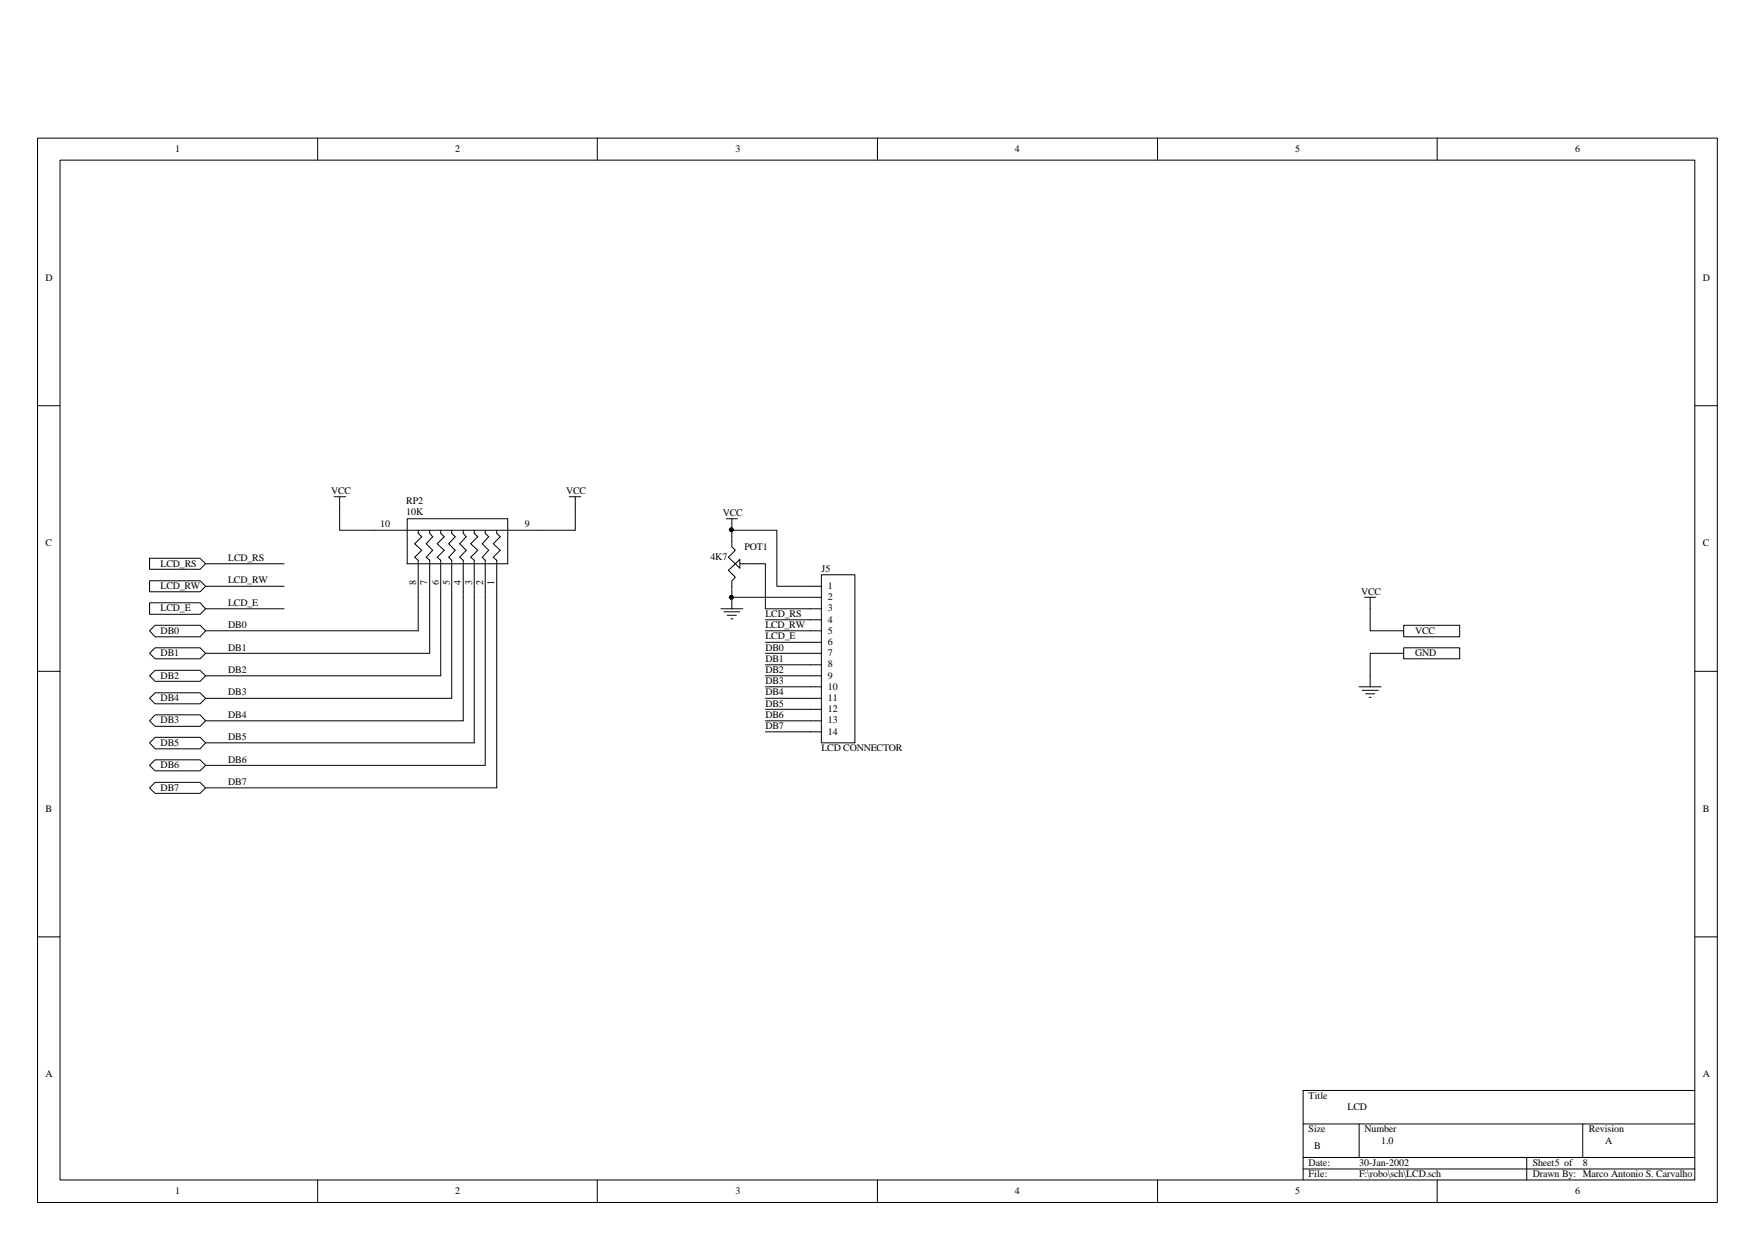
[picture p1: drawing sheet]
<svg xmlns="http://www.w3.org/2000/svg" width="297mm" height="210mm" viewBox="0 0 297 210" stroke-linecap="round" stroke-linejoin="round" font-family="sans-serif">
<g fill="none" stroke="#000" stroke-width=".17">
<path d="M6.3 23.4h284.4v180.2h-284.4zM10.2 27.1h276.7v172.6h-276.7zM53.8 23.4v3.7M101.1 23.4v3.7M148.5 23.4v3.7M195.9 23.4v3.7M243.2 23.4v3.7M6.3 68.7h3.9M286.9 68.7h3.8M6.3 113.6h3.9M286.9 113.6h3.8M6.3 158.6h3.9"/>
<path d="M286.9 158.6h3.8M53.8 199.7v3.9M101.1 199.7v3.9M148.5 199.7v3.9M195.9 199.7v3.9M220.6 190.3h66.3M220.6 195.9h66.3M220.6 197.9h66.3M230 190.3v5.6M243.2 199.7v3.9M258.4 195.9v3.8M267.9 190.3v5.6"/>
<path d="M286.9 184.6h-66.3v15.1"/>
</g>
<g fill="#fff" stroke="#000" stroke-width=".17">
<path d="M25.3 94.5h8.6l.9 .9-.9 1h-8.6z" fill-rule="evenodd"/>
<path d="M25.3 98.3h8.6l.9 .9-.9 1h-8.6z" fill-rule="evenodd"/>
<path d="M25.3 102h8.6l.9 1.1-.9 .9h-8.6z" fill-rule="evenodd"/>
<path d="M25.3 106.8l.9-1h7.7l.9 1-.9 1h-7.7z" fill-rule="evenodd"/>
<path d="M26.2 109.7h7.7l.9 .9-.9 .9h-7.7l-.9-.9z" fill-rule="evenodd"/>
<path d="M25.3 114.4l.9-.9h7.7l.9 .9-.9 .9h-7.7z" fill-rule="evenodd"/>
<path d="M25.3 118.2l.9-.9h7.7l.9 .9-.9 .9h-7.7z" fill-rule="evenodd"/>
<path d="M26.2 121h7.7l.9 1-.9 1h-7.7l-.9-1z" fill-rule="evenodd"/>
<path d="M25.3 125.7l.9-.9h7.7l.9 .9-.9 1.1h-7.7z" fill-rule="evenodd"/>
<path d="M26.2 128.6h7.7l.9 1-.9 .9h-7.7l-.9-.9z" fill-rule="evenodd"/>
<path d="M26.2 132.4h7.7l.9 1-.9 .9h-7.7l-.9-.9z" fill-rule="evenodd"/>
</g>
<g fill="#fff" stroke="#000" stroke-width=".17">
<path d="M237.6 105.8h9.5v2h-9.5z"/>
<path d="M237.6 109.7h9.5v1.8h-9.5z"/>
<path d="M139 97.3h5.7v28.4h-5.7z"/>
</g>
<g fill="none" stroke="#000" stroke-width=".17">
<path d="M123.9 89.8v2.8l.6 .5-1.2 1.2 1.2 1.1-1.2 1.1 1.2 1.2-.6 .6v2.8M124.5 95.4h3.2M137.2 99.2h1.8M129.5 104.9h9.5M129.5 106.8h9.5M129.5 108.7h9.5M129.5 110.6h9.5M129.5 112.5h9.5M129.5 114.4h9.5M129.5 116.3h9.5M129.5 118.2h9.5M137.2 101.1h1.8"/>
<path d="M137.2 103.1h1.8M129.5 120.1h9.5M129.5 122h9.5M129.5 123.9h9.5"/>
</g>
<path d="M124.5 95.4l.7-.7v1.5z" fill-rule="evenodd" fill="#fff" stroke="#000" stroke-width=".17"/>
<g fill="none" stroke="#000" stroke-width=".17">
<path d="M34.8 95.4h13.3M34.8 99.2h13.3M56.6 84.1h1.9M57.5 84.1v5.7h39.9v-5.7M68.9 87.8h17v7.6h-17zM70.8 89.8v.5l.6 .6-1.2 1.1 1.2 1.1-1.2 1.2 .6 .5v12h-36M72.7 89.8v.5l.5 .6-1.1 1.1 1.1 1.1-1.1 1.2 .6 .5v15.8h-37.9M74.6 89.8v.5l.6 .6-1.2 1.1 1.2 1.1-1.2 1.2 .6 .5v19.6h-39.8M76.5 89.8v.5l.5 .6-1.1 1.1 1.1 1.1-1.1 1.2 .6 .5v23.4h-41.7M78.4 89.8v.5l.5 .6-1.1 1.1 1.1 1.1-1.1 1.2 .6 .5v27.2h-43.6M80.3 89.8v.5l.6 .6-1.2 1.1 1.2 1.1-1.2 1.2 .6 .5v30.9h-45.5M82.1 89.8v.5l.6 .6-1.1 1.1 1.1 1.1-1.1 1.2 .5 .5v34.8h-47.3"/>
<path d="M84.1 89.8v.5l.6 .6-1.2 1.1 1.2 1.1-1.2 1.2 .6 .5v38.6h-49.3M96.4 84.1h1.9M122.9 87.8h1.9M123.9 87.8v2h7.6v9.4h5.7M127.7 95.4h1.8v7.7h7.7M34.8 103.1h13.3M122 103.1h3.7M122.5 103.6h2.7M123.1 104.2h1.5M123.7 104.7h.3M137.2 101.1h-13.3v2M230 116.3h3.8"/>
<path d="M230.5 116.9h2.8M231 101.1h1.8M231.1 117.4h1.6M231.7 118h.4M231.9 101.1v5.7h5.7M237.6 110.6h-5.7v5.7"/>
</g>
<g fill="#000" stroke="#000" stroke-width=".17">
<circle cx="123.8" cy="89.7" r=".34"/>
<circle cx="123.8" cy="101.1" r=".34"/>
</g>
<g font-size="1.7">
<text x="29.6" y="25.8">1</text>
<text x="77" y="25.8">2</text>
<text x="124.5" y="25.8">3</text>
<text x="171.8" y="25.8">4</text>
<text x="219.2" y="25.8">5</text>
<text x="266.6" y="25.8">6</text>
<text x="7.7" y="47.5">D</text>
<text x="288.2" y="47.5">D</text>
<text x="56" y="83.6">VCC</text>
<text x="95.8" y="83.6">VCC</text>
<text x="64.3" y="89.3">10</text>
<text x="68.7" y="85.3">RP2</text>
<text x="68.7" y="87.2">10K</text>
<text x="88.8" y="89.3">9</text>
<text x="122.3" y="87.4">VCC</text>
<text x="7.7" y="92.5">C</text>
<text x="27.2" y="95.9">LCD_RS</text>
<text x="38.6" y="95">LCD_RS</text>
<text x="120.2" y="94.8">4K7</text>
<text x="126" y="93.1">POT1</text>
<text x="288.2" y="92.5">C</text>
<text x="27.2" y="99.8">LCD_RW</text>
<text x="38.6" y="98.7">LCD_RW</text>
<text x="70.4" y="99.1" transform="rotate(-90 70.4 99.1)">8</text>
<text x="72.3" y="99.1" transform="rotate(-90 72.3 99.1)">7</text>
<text x="74.3" y="99.1" transform="rotate(-90 74.3 99.1)">6</text>
<text x="76.1" y="99.1" transform="rotate(-90 76.1 99.1)">5</text>
<text x="78" y="99.1" transform="rotate(-90 78 99.1)">4</text>
<text x="79.9" y="99.1" transform="rotate(-90 79.9 99.1)">3</text>
<text x="81.8" y="99.1" transform="rotate(-90 81.8 99.1)">2</text>
<text x="83.7" y="99.1" transform="rotate(-90 83.7 99.1)">1</text>
<text x="139" y="96.9">J5</text>
<text x="140.1" y="99.8">1</text>
<text x="140.1" y="101.6">2</text>
<text x="230.4" y="100.7">VCC</text>
<text x="27.2" y="103.5">LCD_E</text>
<text x="27.2" y="107.3">DB0</text>
<text x="38.6" y="106.4">DB0</text>
<text x="38.6" y="102.5">LCD_E</text>
<text x="129.5" y="104.5">LCD_RS</text>
<text x="129.5" y="106.4">LCD_RW</text>
<text x="140.1" y="103.5">3</text>
<text x="140.1" y="105.4">4</text>
<text x="140.1" y="107.3">5</text>
<text x="239.5" y="107.3">VCC</text>
<text x="27.2" y="111.1">DB1</text>
<text x="38.6" y="110.2">DB1</text>
<text x="38.6" y="114">DB2</text>
<text x="129.5" y="110.2">DB0</text>
<text x="129.5" y="112">DB1</text>
<text x="129.5" y="114">DB2</text>
<text x="129.5" y="108.2">LCD_E</text>
<text x="140.1" y="109.2">6</text>
<text x="140.1" y="111.1">7</text>
<text x="140.1" y="113">8</text>
<text x="239.5" y="111.1">GND</text>
<text x="27.2" y="114.9">DB2</text>
<text x="27.2" y="118.7">DB4</text>
<text x="38.6" y="117.7">DB3</text>
<text x="129.5" y="115.8">DB3</text>
<text x="129.5" y="117.7">DB4</text>
<text x="129.5" y="119.6">DB5</text>
<text x="140.1" y="114.9">9</text>
<text x="140.1" y="116.8">10</text>
<text x="140.1" y="118.7">11</text>
<text x="27.2" y="122.4">DB3</text>
<text x="38.6" y="121.5">DB4</text>
<text x="38.6" y="125.3">DB5</text>
<text x="129.5" y="121.5">DB6</text>
<text x="129.5" y="123.5">DB7</text>
<text x="140.1" y="120.6">12</text>
<text x="140.1" y="122.4">13</text>
<text x="140.1" y="124.4">14</text>
<text x="27.2" y="126.3">DB5</text>
<text x="27.2" y="130.1">DB6</text>
<text x="38.6" y="129.1">DB6</text>
<text x="139" y="127.2">LCD CONNECTOR</text>
<text x="7.7" y="137.4">B</text>
<text x="27.2" y="133.9">DB7</text>
<text x="38.6" y="132.9">DB7</text>
<text x="288.2" y="137.4">B</text>
<text x="7.7" y="182.4">A</text>
<text x="288.2" y="182.4">A</text>
<text x="221.5" y="186">Title</text>
<text x="221.5" y="191.7">Size</text>
<text x="228.1" y="187.9">LCD</text>
<text x="231" y="191.7">Number</text>
<text x="268.9" y="191.7">Revision</text>
<text x="221.5" y="197.4">Date:</text>
<text x="222.4" y="194.6">B</text>
<text x="230" y="197.4">30-Jan-2002</text>
<text x="233.8" y="193.6">1.0</text>
<text x="259.4" y="197.4">Sheet5 of</text>
<text x="267.9" y="197.4">8</text>
<text x="271.7" y="193.6">A</text>
<text x="29.6" y="202.1">1</text>
<text x="77" y="202.1">2</text>
<text x="124.5" y="202.1">3</text>
<text x="171.8" y="202.1">4</text>
<text x="219.2" y="202.1">5</text>
<text x="221.5" y="199.3">File:</text>
<text x="230" y="199.3">F:\robo\sch\LCD.sch</text>
<text x="259.4" y="199.3">Drawn By: Marco Antonio S. Carvalho</text>
<text x="266.6" y="202.1">6</text>
</g>
</svg>
